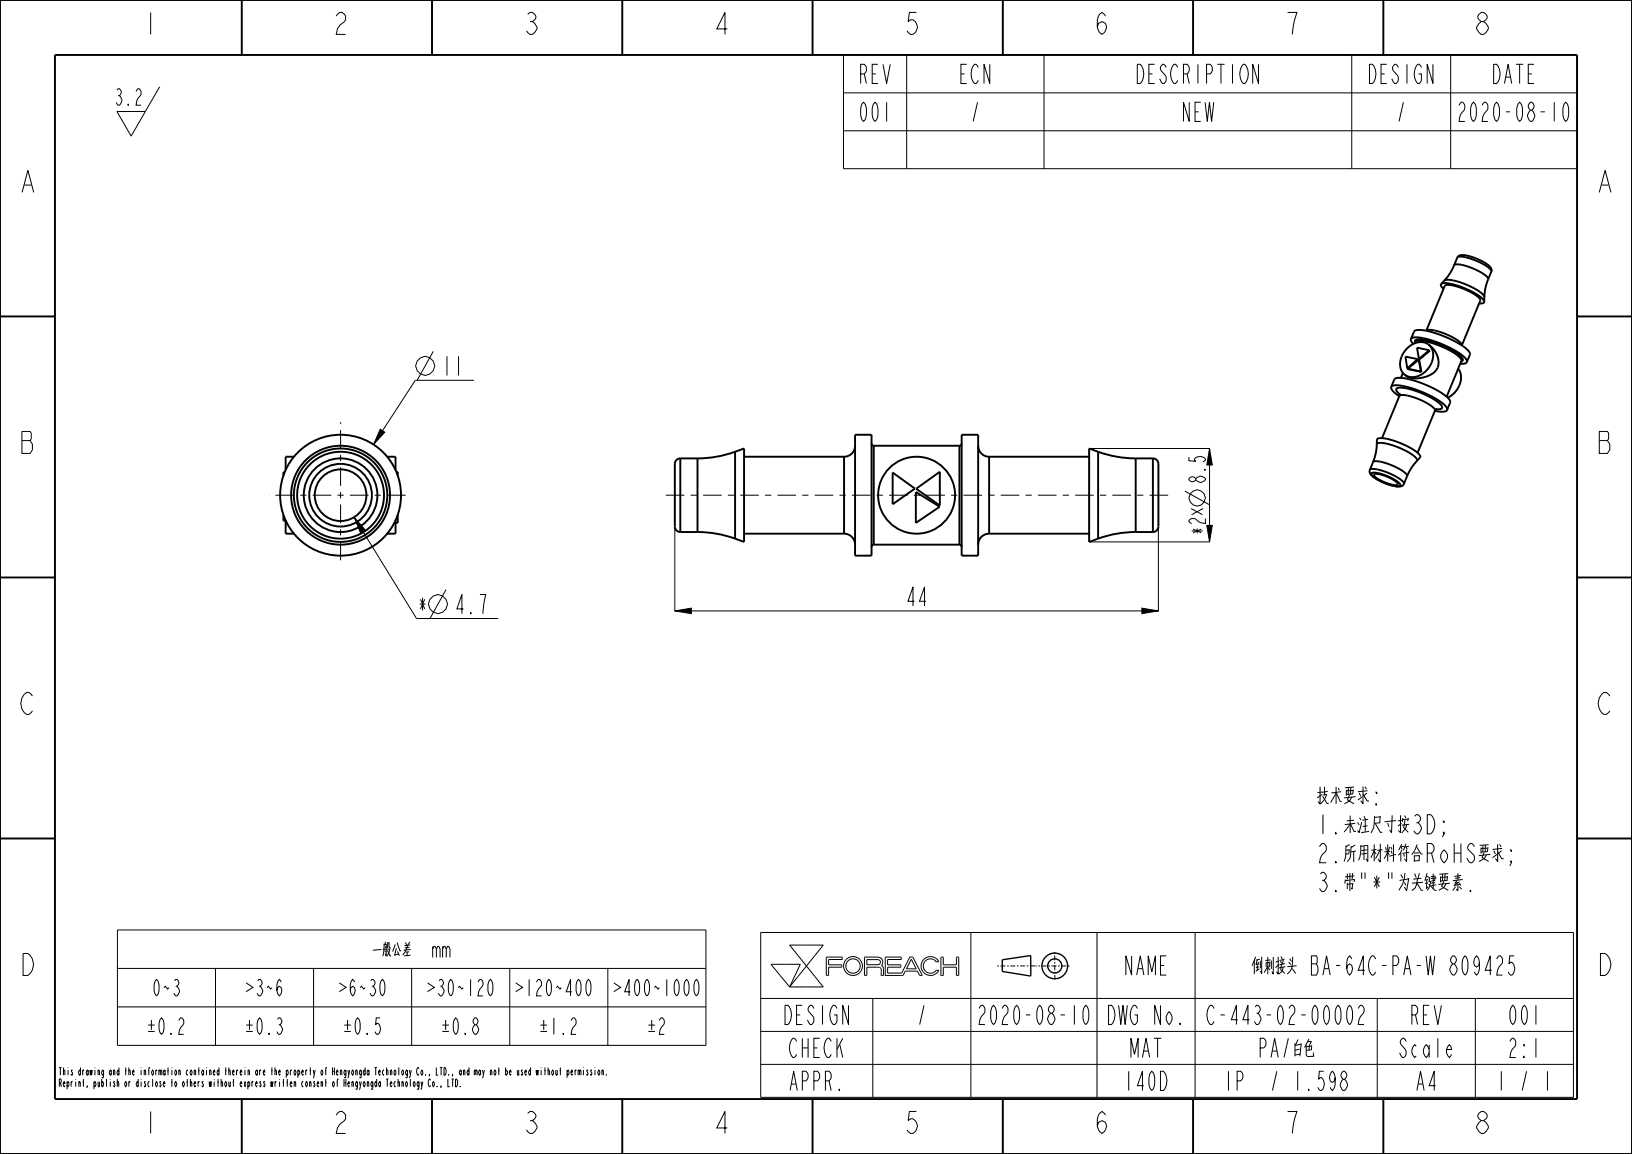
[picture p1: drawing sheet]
<svg xmlns="http://www.w3.org/2000/svg" width="297mm" height="210mm" viewBox="0 0 297 210" stroke-linecap="round" stroke-linejoin="round" font-family="sans-serif">
<g fill="none" stroke="#000" stroke-width=".18">
<path d="M21.3 16.4l.2-.3a.67 .67 0 0 1 .6 .6 .67 .67 0 0 1-.4 .7 .96 .96 0 0 1 .5 .9 .96 .96 0 0 1-.7 .8l-.3-.5M21.5 17.4h.2M23.3 18.9l.1 .2h-.1zM24.8 16.6l.3-.5h.2a1.07 1.07 0 0 1-.2 1.8l-.3 1.2h.9M29.1 15.8l-5.2 9-2.6-4.5h5.2M153.5 10h133.5v20.7h-133.5zM153.5 16.9h133.5M165 10v20.7M190 10v20.7M246 10v20.7M264 10v20.7M153.5 23.8h133.5"/>
<path d="M69.2 78.1l.8 .6-2 2.2zM78.8 64l-2.9 5.2M86.2 69.2h-10.6l-7.6 11.7M64.4 94.1l2 2.3-.8 .5zM64.4 94.1l11.4 18.5h14.9M122.8 95.9v15.3M198.3 98.6h21.9M198.3 81.6h21.9M210.8 95.9v15.3M220.1 81.6v17M81.2 107.3l-3 5.3M122.8 111.2l3-.5v1z"/>
<path d="M122.8 111.2h88M207.8 110.7l3 .5-3 .5zM21.4 169.2h107.1v21h-107.1zM21.4 176.2h107.1M39.2 176.2v14M57.1 176.2v14M74.9 176.2v14M79.4 172.7l.2-.5h.3l.2 .5v1.5M80.5 172.7l.3-.5h.2l.2 .5v1.5M80.5 172.2v2M81.2 172.7l.2-.5h.3l.2 .5v1.5M92.8 176.2v14"/>
<path d="M110.6 176.2v14M138.4 169.7h147.9v30h-147.9zM140.3 175.5h5.3l-1.9 4.1zM143.7 172h6.1l-3 3.8zM146.8 175.8l3 3.8h-6.1M146.8 175.8l-3.1 3.8M150.8 177.5v-1.5h2.4v-.4h-2.4v-1h2.4l.1-.4h-2.9v3.3h.4M157.8 174.6l2.1 .1 .3 .1v.4l-.4 .3h-2zM157.8 177.5v-1.5h1.9l.4 .1 .2 .2 .1 1.2h.4M160.8 177.5v-1.3l-.4-.5 .2-.6-.2-.7-.7-.2h-2.3l-.1 3.3h.5M164.3 177.5h.1M165.9 174.6l.8 1.7h-1.7z"/>
<path d="M166.1 174.2h-.5l-1.5 2.9h-2.6v-1.1h2.4v-.4h-2.4v-1h2.5v-.4h-2.9v3.3h3.2M166.1 174.2h.1M166.1 174.2l1.7 3.3h-.4l-.4-.8h-2.3l-.4 .8M170.4 175l-.7-.5h-.8l-.6 .5-.3 .8 .3 .8 .6 .4h.8l.7-.4M170.4 176.6h.1M170.4 175h.1M170.4 176.6h.4M170.4 175h.5l-.4-.5-.5-.3-.7-.1-.7 .1-.5 .4-.3 .5-.2 .5 .1 .7 .5 .8 1 .4 1-.2 .7-.7M170.8 176.6h.1M171.2 174.2h.5v1.4h2.4v-1.4h.4v3.3h-.4v-1.5h-2.4v1.5h-.5zM176.7 169.7v30M199.6 169.7v30"/>
<path d="M217.5 169.7v30M21.4 183.2h107.1M138.4 181.7h147.9M138.4 187.7h147.9M138.4 193.7h147.9M158.8 181.7v18M250.6 181.7v18M268.5 181.7v18"/>
<circle cx="77.3" cy="66.6" r="1.72"/>
<circle cx="79.7" cy="109.9" r="1.72"/>
<circle cx="155.2" cy="175.8" r="1.31"/>
<circle cx="155.2" cy="175.8" r="1.71"/>
</g>
<path d="M64.4 94.1l2 2.3-.8 .5zM69.2 78.1l.8 .6-2 2.2zM122.8 111.2l3-.5v1zM207.8 110.7l3 .5-3 .5z" fill="#000"/>
<g fill="none" stroke="#000" stroke-width=".35">
<path d="M0 0h297v210h-297zM10 10h277v190h-277zM44 .1v10M78.6 .1v10M113.2 .1v10M147.9 .1v10M182.5 .1v10M217.1 .1v10M251.7 .1v10M0 57.6h10M262.3 51.7a4.7 4.7 0 0 1 3.4 .4 9.1 9.1 0 0 1 4.4 2.7v.1M262.3 51.7v.4l.4 .5"/>
<path d="M262.8 51.1a4.4 4.4 0 0 1 3.2 .4l.5 .2a7.2 7.2 0 0 1 3.6 2.3v.1M262.8 51.1l-.5 .6M263 52a7 7 0 0 1 4.4 1 2.95 2.95 0 0 1 2 1.7l-3.4 8.2a3.4 3.4 0 0 0-2.1-1.8l-1.1-.4a4.3 4.3 0 0 0-3.2-.5zM264.6 48.3a2.31 2.31 0 0 1 2.2 .1l1.8 .7a3.6 3.6 0 0 1 2.2 1.7M264.6 48.3l-.7 1.3-1.1 1.5M265.2 46.9a1.39 1.39 0 0 1 1.8-.4l2.3 .8a3.1 3.1 0 0 1 2.1 1.8v.3M265.2 46.9l-.6 1.4M265.2 46.9a2.31 2.31 0 0 1 2.1 .1l1.8 .7a3.6 3.6 0 0 1 2.3 1.7M270.1 54.9l-.2 .3h-.7M270.1 54.1v.8M270.8 50.8l-.4 1.5-.3 1.8M271.4 49.4l-.6 1.4"/>
<path d="M287 57.6h10M155.6 79.1h3v22h-3zM175 79.1h3v22h-3zM253.2 70.4v.3l.3 .5 1.1 .9M253.2 70.4l.1-.1a5.1 5.1 0 0 1 3.6 .3 14.8 14.8 0 0 1 6.3 3.5l.2 .5M253.2 70.4l.6-1.4a2.8 2.8 0 0 1 2.5 0 16.9 16.9 0 0 1 7.4 3.7l.2 .5-.5 1.4M254.7 72.1a2.41 2.41 0 0 1 2.2 .1l1.7 .6a4.7 4.7 0 0 1 2.5 1.9M254.7 72.1l-3.2 7.6M254.7 71.6v.5M254.7 71.7l-.5-.5-.1-.4a3.3 3.3 0 0 1 2.8 .1l1.5 .5a7.8 7.8 0 0 1 4 2.7v.2l-.2 .1-.9 .1M255.3 67.9l-.4 .9M256.1 67.1h.1"/>
<path d="M256.2 67.1l2.5 .6M256.2 67.1l2.4 .5M256.8 61.7l.6-1.5a5.1 5.1 0 0 1 3.7 .4 14.8 14.8 0 0 1 6.3 3.4l.1 .5-.6 1.4M256.8 61.7v.4l.4 .5M256.8 61.7a2.8 2.8 0 0 1 2.5-.1 16.9 16.9 0 0 1 7.5 3.7l.1 .6M257.5 62.4l.1-.1a2.13 2.13 0 0 1 2.1-.1l2.2 .7a7.8 7.8 0 0 1 4.1 2.6l-2.7 6.7M257.6 62.4a.45 .45 0 0 1 0-.6 .45 .45 0 0 1 .6-.1 14.1 14.1 0 0 1 7.9 3.4 .37 .37 0 0 1 .1 .4 .37 .37 0 0 1-.3 .3M258 65.3l-1.9 1.8M258 65.3l.1 .1-1.1 1M258 65.3l-2.2-.4 .3 2.2M258.2 65.4l.4 2.2M258.2 65.4l.5 2.3"/>
<path d="M258.2 65.4l-2 1.7M258.6 67.6l.1 .1M259.6 60.2h.1M260.1 63.7l.1 .1-1.9 1.6-.1-.1M260.1 63.7l-2.2-.4 .3 2M260.1 63.7l-1.9 1.6M261.1 74.7l-3.1 7.7M261.5 74.4l-.4 .3M263.4 74.6l-.3 .2-.5 .1-1.5-.1M266.9 65.9l-.4 .3h-.8M51.6 93.7v1.1h.4M51.8 85.9h-.2v.6"/>
<path d="M72.1 85.9h.3v.6M72.2 86h.2M72.4 93.7v1.5h-.4M123.8 83.4a1 1 0 0 0-1 1v11.4a1 1 0 0 0 1 1M123.8 83.4v13.4M123.8 96.8h3.1M123.8 83.4h3.1M126.9 96.8a20 20 0 0 1 6.9 1.2M126.9 83.4v13.4M133.8 82.2v15.8M133.8 82.2l1.6-.6v17l-1.6-.6M133.8 82.2a20 20 0 0 1-6.9 1.2"/>
<path d="M135.4 97.1h18.2M135.4 83.1h18.2M153.6 83.1v14M153.6 97.1a2 2 0 0 1 2 2M155.6 81.1a2 2 0 0 1-2 2M158.6 80.7l.1 .2 .3 .2M159 99.1l-.3 .2-.1 .2M159 99.1h15.6M159 81.1v18M159 81.1h15.6M162.4 86l4.1 2.9-4.1 2.9zM166.7 89.5l4.3 2.7-4.3 3z"/>
<path d="M166.7 88.9l4.3-3v6.1zM174.6 81.1v18M174.6 99.1l.2 .1 .2 .3M175 80.7l-.2 .4h-.2M178 81.1a2 2 0 0 0 2 2M180 97.1h18.2M180 83.1h18.2M180 97.1a2 2 0 0 0-2 2M180 83.1v14M199.8 82.2a20 20 0 0 0 6.9 1.2M199.8 82.2l-1.6-.6v17l1.6-.6M199.8 82.2v15.8"/>
<path d="M206.7 96.8a20 20 0 0 0-6.9 1.2M206.7 96.8h3.1M206.7 83.4h3.1M206.7 83.4v13.4M209.8 83.4a1 1 0 0 1 1 1v11.4a1 1 0 0 1-1 1M209.8 83.4v13.4M249.3 85.5a1.45 1.45 0 0 0 1 1.6l2 .9a3.6 3.6 0 0 0 3 .3l.2-.2M249.3 85.5a2.31 2.31 0 0 1 2.1 .1l1.8 .7a3.6 3.6 0 0 1 2.3 1.8M249.6 86.1a6.7 6.7 0 0 1 4.3 1.2l.7 .5a.36 .36 0 0 1 .2 .5 .36 .36 0 0 1-.5 .2l-1.3-.3-1.5-.5a2.98 2.98 0 0 1-1.9-1.5zM249.9 84.1a2.31 2.31 0 0 1 2.1 .1l1.8 .7a3.6 3.6 0 0 1 2.3 1.8M249.9 84.1l-.6 1.4M250 86.3a5.4 5.4 0 0 1 3.7 1.1l.4 .3a.32 .32 0 0 1 .3 .4 .32 .32 0 0 1-.5 .2l-.9-.2-1.3-.5a2.57 2.57 0 0 1-1.7-1.2z"/>
<path d="M250.6 80.9v-.1a2.08 2.08 0 0 1 2 0l1.7 .5a7.2 7.2 0 0 1 3.6 2.4l-.1 .2M250.6 80.9l-.3 1.8-.4 1.4M250.6 80.9v-1a3.7 3.7 0 0 1 3 .3 10 10 0 0 1 4.9 2.8l-.1 .2-.6 .7M256.1 86.7l-.6 1.4M257.8 83.9l-1.1 1.5-.6 1.3M0 105.1h10M287 105.1h10M0 152.6h10M287 152.6h10M44 200.1v10M78.6 200.1v10M113.2 200.1v10"/>
<path d="M147.9 200.1v10M182.5 200.1v10M217.1 200.1v10M251.7 200.1v10"/>
<circle cx="62" cy="90.1" r="11"/>
<circle cx="62" cy="90.1" r="9"/>
<circle cx="62" cy="90.1" r="8.5"/>
<circle cx="62" cy="90.1" r="7.9"/>
<circle cx="62" cy="90.1" r="6.7"/>
<circle cx="62" cy="90.1" r="5.7"/>
<circle cx="62" cy="90.1" r="4.7"/>
</g>
<g fill="none" stroke="#000" stroke-width=".25">
<path d="M187.6 173.9v3.7l-5.2-.8v-2.1l5.2-.8"/>
<circle cx="192" cy="175.8" r="2.34"/>
<circle cx="192" cy="175.8" r="1.29"/>
</g>
<path d="M181.5 175.8h6.8M191.9 173.3l.1 5M194.6 175.8h-6.2" fill="none" stroke="#000" stroke-width=".18" stroke-dasharray=".3 .3 .9 .3" stroke-linecap="butt"/>
<!-- layer: 02___PRT_ALL_AXES -->
<path d="M212.6 90.1h-92.4" fill="none" stroke="#000" stroke-width=".18" stroke-dasharray="1.1 1.1 3.4 1.1" stroke-dashoffset="2.3" stroke-linecap="butt"/>
<g fill="none" stroke="#000" stroke-width=".35">
<path d="M260 62.7a3.3 3.3 0 0 0-4.5 1.3 3.1 3.1 0 0 0 .1 4.2M260 62.7a3.3 3.3 0 0 1-.6 4.9 2.97 2.97 0 0 1-3.8 .6M260 62.7a4.3 4.3 0 0 1 1.7 2.3 2.69 2.69 0 0 1-2.3 3.6 3.8 3.8 0 0 1-3.8-.4M265.4 67.1a3.7 3.7 0 0 1-1.7 5.1l-.2 .2M52 94.7v2.4h1.5M53.5 83.1h-1.5v2.4M70.5 83.1h1.5v2.4M72 94.7v2.4h-1.5"/>
<circle cx="166.8" cy="90.1" r="7"/>
</g>
<path d="M62 90.1v12.9M62 90.1v-13.3M62 90.1h-13M62 90.1h12.9" fill="none" stroke="#000" stroke-width=".18" stroke-dasharray="1.1 1.1 3.4 1.1" stroke-dashoffset=".6" stroke-linecap="butt"/>
<g font-size="5.2">
<text x="26.1" y="6.3">1</text>
<text x="60.7" y="6.3">2</text>
<text x="95.4" y="6.3">3</text>
<text x="130" y="6.3">4</text>
<text x="164.6" y="6.3">5</text>
<text x="199.2" y="6.3">6</text>
<text x="233.9" y="6.3">7</text>
<text x="268.5" y="6.3">8</text>
<text x="3.8" y="35">A</text>
<text x="290.8" y="35">A</text>
<text x="3.8" y="82.5">B</text>
<text x="290.8" y="82.5">B</text>
<text x="3.8" y="130">C</text>
<text x="290.8" y="130">C</text>
<text x="3.8" y="177.5">D</text>
<text x="290.8" y="177.5">D</text>
<text x="26.1" y="206.3">1</text>
<text x="60.7" y="206.3">2</text>
<text x="95.4" y="206.3">3</text>
<text x="130" y="206.3">4</text>
<text x="164.6" y="206.3">5</text>
<text x="199.2" y="206.3">6</text>
<text x="233.9" y="206.3">7</text>
<text x="268.5" y="206.3">8</text>
</g>
<g font-size="4.6">
<text x="155.8" y="15.2">REV</text>
<text x="174.1" y="15.2">ECN</text>
<text x="205.5" y="15.2">DESCRIPTION</text>
<text x="248.2" y="15.2">DESIGN</text>
<text x="270.9" y="15.2">DATE</text>
<text x="155.8" y="22.1">001</text>
<text x="176.4" y="22.1">/</text>
<text x="214.6" y="22.1">NEW</text>
<text x="253.9" y="22.1">/</text>
<text x="264.1" y="22.1">2020-08-10</text>
<text x="80.3" y="68.3">11</text>
<text x="75.9" y="111.7">*</text>
<text x="82.6" y="111.7">4.7</text>
<text x="164.7" y="110.3">44</text>
<text x="239.5" y="146.5">技术要求:</text>
<text x="239.5" y="151.7">1.未注尺寸按3D;</text>
<text x="239.5" y="157">2.所用材料符合RoHS要求;</text>
<text x="239.5" y="162.2">3.带&quot;*&quot;为关键要素.</text>
<text x="204" y="177.4">NAME</text>
<text x="221.2" y="177.4">倒刺接头 BA-64C-PA-W 809425</text>
<text x="141.8" y="186.4">DESIGN</text>
<text x="166.6" y="186.4">/</text>
<text x="176.8" y="186.4">2020-08-10</text>
<text x="200.6" y="186.4">DWG No.</text>
<text x="218.1" y="186.4">C-443-02-00002</text>
<text x="256.2" y="186.4">REV</text>
<text x="274" y="186.4">001</text>
<text x="143" y="192.4">CHECK</text>
<text x="205.2" y="192.4">MAT</text>
<text x="228.6" y="192.4">PA白色</text>
<text x="232.9" y="192.4">/</text>
<text x="253.9" y="192.4">Scale</text>
<text x="274" y="192.4">2:1</text>
<text x="143" y="198.4">APPR.</text>
<text x="204" y="198.4">140D</text>
<text x="222.3" y="198.4">IP</text>
<text x="230.9" y="198.4">/ 1.598</text>
<text x="257.3" y="198.4">A4</text>
<text x="272.1" y="198.4">1</text>
<text x="276.3" y="198.4">/ 1</text>
</g>
<g font-size="3.9">
<text x="219.4" y="97.5" transform="rotate(-90 219.4 97.5)">*2× 8.5</text>
<text x="63.2" y="174.2">一般公差</text>
<text x="27.4" y="181.2">0~3</text>
<text x="43.3" y="181.2">＞3~6</text>
<text x="60.1" y="181.2">＞6~30</text>
<text x="76" y="181.2">＞30~120＞120~400＞400~1000</text>
<text x="25.4" y="188.2">±0.2</text>
<text x="43.3" y="188.2">±0.3</text>
<text x="61.1" y="188.2">±0.5</text>
<text x="79" y="188.2">±0.8</text>
<text x="96.8" y="188.2">±1.2</text>
<text x="116.6" y="188.2">±2</text>
</g>
<g font-size="1.8">
<text x="10.6" y="195.7">This drawing and the information contained therein are the property of</text>
<text x="10.6" y="197.8">Reprint, publish or disclose to others without express written consent of</text>
<text x="60.3" y="195.7">Hengyongda Technology Co., LTD., and may not be used without permission.</text>
<text x="62.4" y="197.8">Hengyongda Technology Co., LTD.</text>
</g>
</svg>
